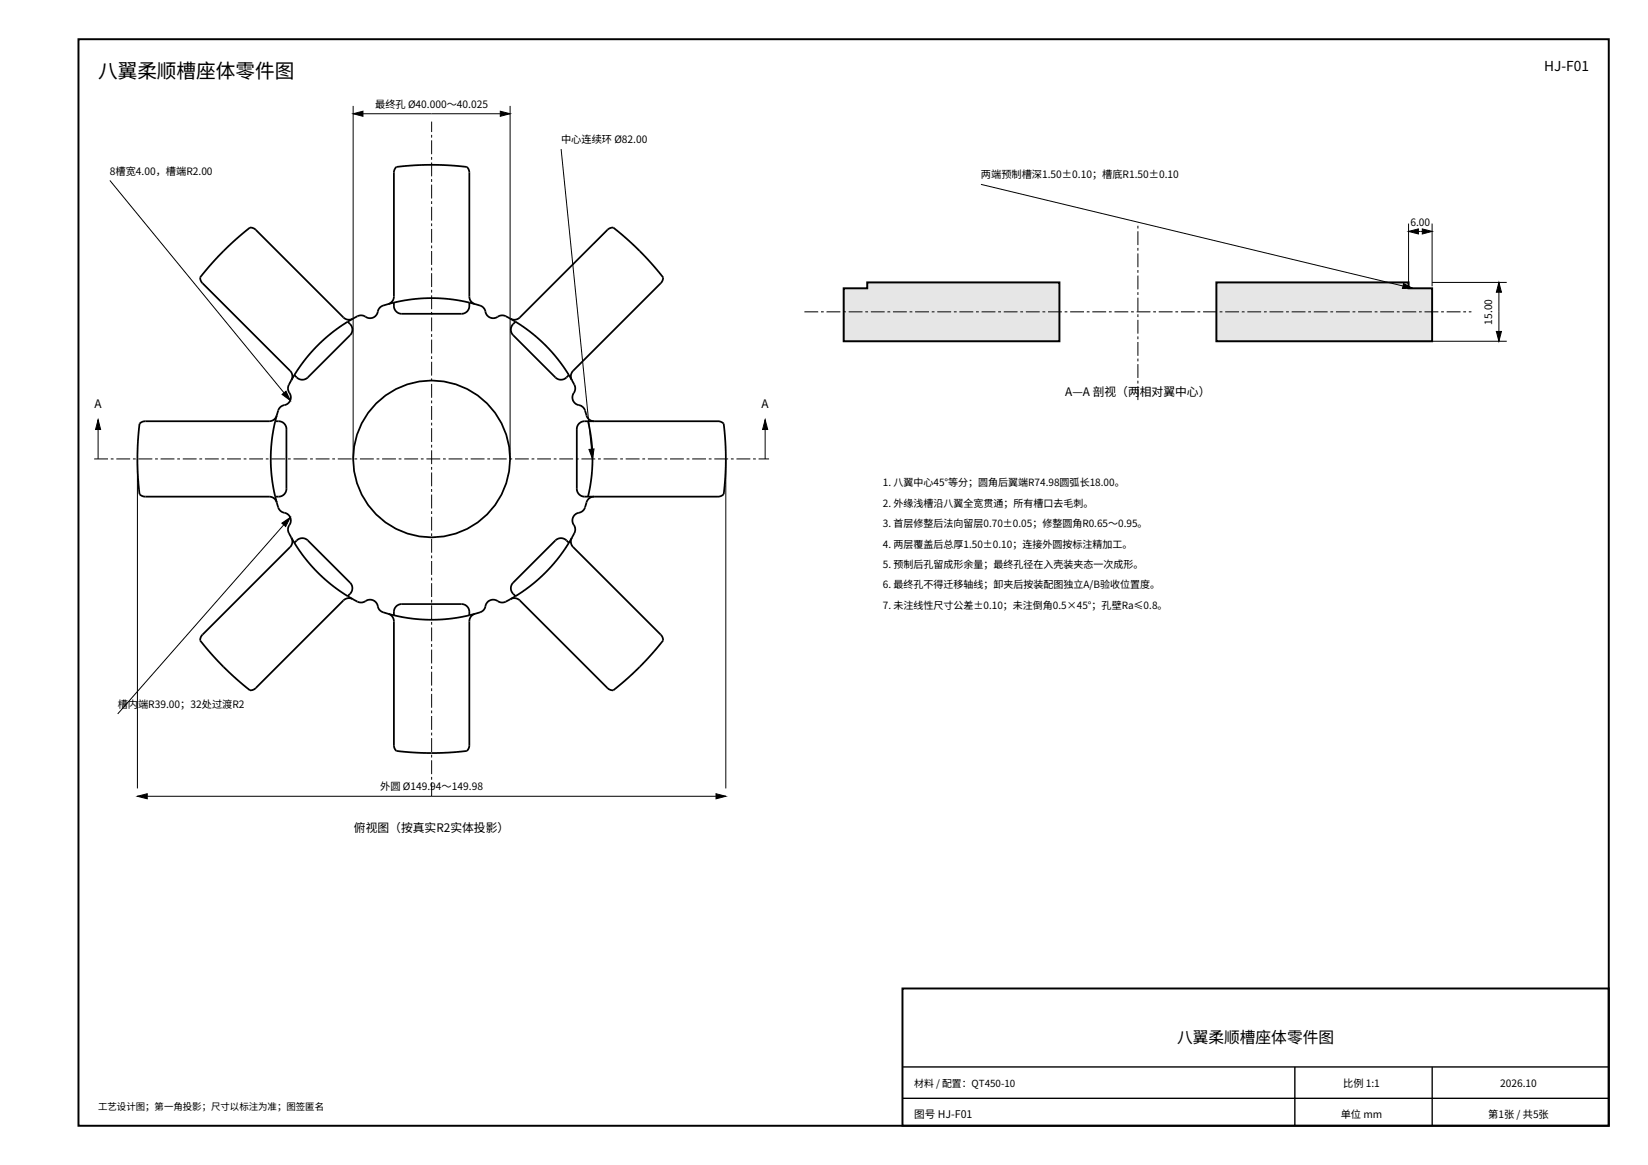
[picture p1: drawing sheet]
<svg xmlns="http://www.w3.org/2000/svg" width="420mm" height="297mm" viewBox="0 0 420 297" stroke-linecap="round" stroke-linejoin="round" font-family="sans-serif">
<path d="M20 10h390v277h-390zM230 252h180v35h-180z" fill="none" stroke="#000" stroke-width=".5"/>
<path d="M230 272h180M330 272v15M365 272v15M230 280h180" fill="none" stroke="#000" stroke-width=".35"/>
<g fill="none" stroke="#000" stroke-width=".45">
<path d="M98.9 77.5l-2 .8-.4 .6-.6 1.4-.8 .7-1.1 .1-1.4-.6-.7-.1-2 .9M98.9 77.5l1-.6 .5-1.2 .1-32.3 .5-.8 4.5-.4 4.5-.2 4.5 .2 4.5 .4 .5 .8 .1 32.3 .5 1.2 1 .6M100.4 77.1v1.3l.4 .8 .7 .6 .9 .2h15.5l.8-.3 .6-.7 .3-.7v-1.2M100.4 77.1l-1.5 .4M100.4 77.1l4.8-.8 4.8-.3 4.8 .3 4.8 .8M119.6 77.1l1.5 .4M121.1 77.5l2 .8 .4 .6 .6 1.4 .8 .7 1.1 .1 1.4-.6 .7-.1 2 .9M74.3 96.9l-.9 2 .1 .7 .6 1.4-.1 1.1-.7 .8-1.4 .6-.6 .4-.8 2M75 95.6l-.7 1.3M88.6 82l1.1 1.3 .1 .8-.2 .8-4.7 4.9-6.8 6.7-.8 .3-.8-.1-.6-.3-.9-.8M88.6 82l-4 2.8-3.6 3.2-3.2 3.6-2.8 4M89.9 81.3l-1.3 .7"/>
<path d="M89.9 81.3l-1.2 .2-1.1-.5-22.9-22.8-1-.2-3.4 2.9-3.3 3.1-3.1 3.3-2.9 3.4 .2 1 22.8 22.9 .5 1.1-.2 1.2M130.1 81.3l1.3 .7M130.1 81.3l1.2 .2 1.1-.5 22.9-22.8 1-.2 3.4 2.9 3.3 3.1 3.1 3.3 2.9 3.4-.2 1-22.8 22.9-.5 1.1 .2 1.2M131.4 82l-.8 .9-.3 .6-.1 .9 .3 .7 7 7.1 4.6 4.4 .8 .2 .8-.1 1.3-1.1M131.4 82l4 2.8 3.6 3.2 3.2 3.6 2.8 4M145 95.6l.7 1.3M145.7 96.9l.9 2-.1 .7-.6 1.4 .2 1.3 .7 .7 1.8 .8 .4 .7 .8 2.1 .7 .6 .9 .2M70.1 107.4h1.3l.8 .4 .6 .7 .2 .9v15.5l-.3 .8-.7 .6-.7 .3h-1.2M70.1 107.4l-.8 4.8-.3 4.8 .3 4.8 .8 4.8M70.5 105.9l-.4 1.5M70.5 105.9l-.7 1.1-1.1 .4-32.3 .1-.8 .5-.4 4.5-.2 4.5 .2 4.5 .4 4.5 .8 .5 32.3 .1 1.1 .4 .7 1.1M149.9 107.4h1.5"/>
<path d="M149.9 107.4l.8 4.8 .3 4.8-.3 4.8-.8 4.8M149.9 107.4h-1.3l-.8 .4-.6 .7-.2 .9v15.5l.3 .8 .7 .6 .7 .3h1.2M151.4 107.4l32.1 .1 .9 .5 .4 4.5 .2 4.5-.2 4.5-.4 4.5-.9 .5-32.1 .1M70.1 126.6l.4 1.5M70.5 128.1l.8 2 .6 .4 1.4 .6 .7 .8 .1 1.1-.6 1.4-.1 .7 .9 2M74.3 137.1l.7 1.3M74.3 137.1l.2 1.2-.5 1.1-22.8 22.9-.2 1 2.9 3.4 3.1 3.3 3.3 3.1 3.4 2.9 1-.2 22.9-22.8 1.1-.5 1.2 .2M75 138.4l.9-.8 .7-.4h.8l.8 .4 11 10.9 .5 .8 .1 1-.3 .8-.9 .9M75 138.4l2.8 4 3.2 3.6 3.6 3.2 4 2.8M145 138.4l-1.1-1-1-.2-1.1 .3-1.1 1.1-10.1 10.2-.4 .8v.8l.4 .7 .8 .9M145 138.4l-2.8 4-3.2 3.6-3.6 3.2-4 2.8M145.7 137.1l-.7 1.3"/>
<path d="M145.7 137.1l-.2 1.2 .5 1.1 22.8 22.9 .2 1-2.9 3.4-3.1 3.3-3.3 3.1-3.4 2.9-1-.2-22.9-22.8-1.1-.5-1.2 .2M149.9 126.6h1.5M151.4 126.6l-.9 .2-.7 .6-.8 2.1-.4 .7-1.8 .8-.7 .7-.2 1.3 .6 1.4 .1 .7-.9 2M88.6 152l1.3 .7M89.9 152.7l2 .9 .7-.1 1.4-.6 1.1 .1 .8 .7 .6 1.4 .4 .6 2 .8M98.9 156.5l1.5 .4M98.9 156.5l1 .6 .5 1.2 .1 32.3 .5 .8 4.5 .4 4.5 .2 4.5-.2 4.5-.4 .5-.8 .1-32.3 .5-1.2 1-.6M100.4 156.9v-1.3l.4-.8 .7-.6 .9-.2h15.5l.8 .3 .6 .7 .3 .7v1.2M100.4 156.9l4.8 .8 4.8 .3 4.8-.3 4.8-.8M121.1 156.5l-1.5 .4M130.1 152.7l-2 .9-.7-.1-1.4-.6-1.1 .1-.8 .7-.6 1.4-.4 .6-2 .8M131.4 152l-1.3 .7"/>
<circle cx="110" cy="117" r="20"/>
</g>
<path d="M24 117h172M110 203v-172" fill="none" stroke="#000" stroke-width=".25" stroke-dasharray="3.5 .7 .7 .7" stroke-linecap="butt"/>
<path d="M90 27v90M90 29h40M130 27v90M143 38l8 79M28 46l46 56.1M25 107v10M35 117v84M185 117v84M195 107v10M74 131.9l-44 50.1M35 203h150" fill="none" stroke="#000" stroke-width=".25"/>
<path d="M90 29l2.5-.7v1.3zM127.5 28.3l2.5 .7-2.5 .6zM25 107l.6 2.5h-1.3zM71.9 100.6l1-.9 1.1 2.4zM150.1 114.6l1.3-.2-.4 2.6zM195 107l.6 2.5h-1.2zM71.8 133.4l2.2-1.5-1.2 2.3zM35 203l2.5-.6v1.2zM182.5 202.4l2.5 .6-2.5 .6z" fill="#000" stroke="#000" stroke-width=".25"/>
<g fill="#e6e6e6" stroke="#000" stroke-width=".5">
<path d="M215 73.5h6v-1.5h49v15h-55z" fill-rule="evenodd"/>
<path d="M310 72h49v1.5h6v13.5h-55z" fill-rule="evenodd"/>
</g>
<path d="M205 79.5h170M290 102v-45" fill="none" stroke="#000" stroke-width=".25" stroke-dasharray="3.5 .7 .7 .7" stroke-linecap="butt"/>
<path d="M250 47l110 26.5M359 57v16M359 59h6M365 57v16M365 72h19M382 72v15M365 87h19" fill="none" stroke="#000" stroke-width=".25"/>
<path d="M359 59l2.5-.7v1.4zM362.5 58.3l2.5 .7-2.5 .7zM357.7 72.3l2.3 1.2h-2.6zM382 72l.6 2.5h-1.3zM381.3 84.5h1.3l-.6 2.5z" fill="#000" stroke="#000" stroke-width=".25"/>
<text font-size="5" x="25" y="20">八翼柔顺槽座体零件图</text>
<text font-size="4" x="300" y="266">八翼柔顺槽座体零件图</text>
<text font-size="3.5" x="393.5" y="18">HJ-F01</text>
<g font-size="3">
<text x="271.5" y="101">A—A 剖视（两相对翼中心）</text>
<text x="24.1" y="104">A</text>
<text x="194.1" y="104">A</text>
<text x="90.2" y="212">俯视图（按真实R2实体投影）</text>
</g>
<text font-size="2.7" x="233" y="285">图号 HJ-F01</text>
<g font-size="2.6">
<text x="95.6" y="27.5">最终孔 Ø40.000～40.025</text>
<text x="143" y="36.5">中心连续环 Ø82.00</text>
<text x="28" y="44.5">8槽宽4.00，槽端R2.00</text>
<text x="250" y="45.5">两端预制槽深1.50±0.10；槽底R1.50±0.10</text>
<text x="359.5" y="57.5">6.00</text>
<text x="380.3" y="82.7" transform="rotate(-90 380.3 82.7)">15.00</text>
<text x="30" y="180.5">槽内端R39.00；32处过渡R2</text>
<text x="96.9" y="201.5">外圆 Ø149.94～149.98</text>
<text x="342.3" y="277">比例 1:1</text>
<text x="382.3" y="277">2026.10</text>
<text x="341.7" y="285">单位 mm</text>
<text x="379.3" y="285">第1张 / 共5张</text>
</g>
<g font-size="2.5">
<text x="225" y="124">1. 八翼中心45°等分；圆角后翼端R74.98圆弧长18.00。</text>
<text x="225" y="129.2">2. 外缘浅槽沿八翼全宽贯通；所有槽口去毛刺。</text>
<text x="225" y="134.4">3. 首层修整后法向留层0.70±0.05；修整圆角R0.65～0.95。</text>
<text x="225" y="139.6">4. 两层覆盖后总厚1.50±0.10；连接外圆按标注精加工。</text>
<text x="225" y="144.8">5. 预制后孔留成形余量；最终孔径在入壳装夹态一次成形。</text>
<text x="225" y="150">6. 最终孔不得迁移轴线；卸夹后按装配图独立A/B验收位置度。</text>
<text x="225" y="155.2">7. 未注线性尺寸公差±0.10；未注倒角0.5×45°；孔壁Ra≤0.8。</text>
<text x="233" y="277">材料 / 配置：QT450-10</text>
</g>
<text font-size="2.4" x="25" y="283">工艺设计图；第一角投影；尺寸以标注为准；图签匿名</text>
</svg>
